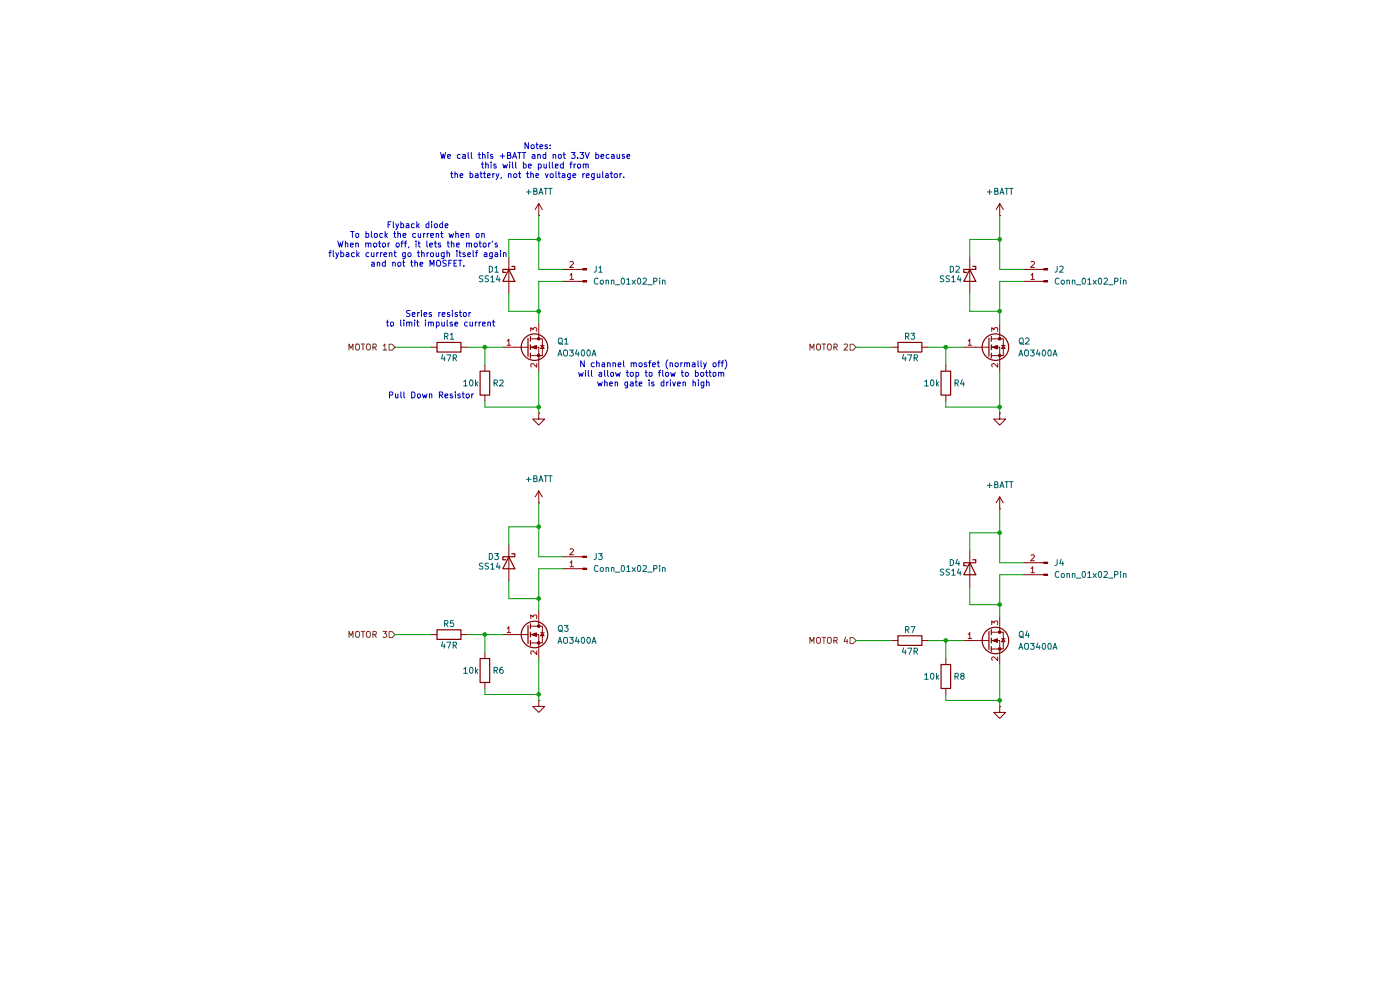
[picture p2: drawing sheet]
(kicad_sch
 (version 20260306)
 (generator "eeschema")
 (generator_version "10.0")
 (paper "A4")
 (title_block
  (title "Motor Schematic")
  (date "2026-10-10")
  (rev "Rev.A")
  (comment 1 "Motor control and pins"))
 (lib_symbols
  (symbol "Connector:Conn_01x02_Pin"
   (pin_names
    (offset 1.016) (hide yes)) (exclude_from_sim no) (in_bom yes) (on_board yes)
   (in_pos_files yes)
   (duplicate_pin_numbers_are_jumpers no)
   (property "Reference" "J" (at 0 2.54 0) (show_name no) (do_not_autoplace no) (effects (font (size 1.27 1.27))))
   (property "Value" "Conn_01x02_Pin" (at 0 -5.08 0) (show_name no) (do_not_autoplace no) (effects (font (size 1.27 1.27))))
   (property "Footprint" "" (at 0 0 0) (show_name no) (do_not_autoplace no) (hide yes) (effects (font (size 1.27 1.27))))
   (property "Datasheet" "" (at 0 0 0) (show_name no) (do_not_autoplace no) (hide yes) (effects (font (size 1.27 1.27))))
   (property "Description" "Generic connector, single row, 01x02, script generated" (at 0 0 0) (show_name no) (do_not_autoplace no) (hide yes) (effects (font (size 1.27 1.27))))
   (property "ki_locked" "" (at 0 0 0) (show_name no) (do_not_autoplace no) (effects (font (size 1.27 1.27))))
   (symbol "Conn_01x02_Pin_1_1"
    (rectangle (start 0.8636 0.127) (end 0 -0.127) (stroke (width 0.1524) (type default)) (fill (type outline)))
    (rectangle (start 0.8636 -2.413) (end 0 -2.667) (stroke (width 0.1524) (type default)) (fill (type outline)))
    (polyline (pts (xy 1.27 0) (xy 0.8636 0)) (stroke (width 0.1524) (type default)) (fill (type none)))
    (polyline (pts (xy 1.27 -2.54) (xy 0.8636 -2.54)) (stroke (width 0.1524) (type default)) (fill (type none)))
    (pin passive line (at 5.08 0 180) (length 3.81) (name "Pin_1" (effects (font (size 1.27 1.27)))) (number "1" (effects (font (size 1.27 1.27)))))
    (pin passive line (at 5.08 -2.54 180) (length 3.81) (name "Pin_2" (effects (font (size 1.27 1.27)))) (number "2" (effects (font (size 1.27 1.27))))))
   (embedded_fonts no))
  (symbol "Device:R"
   (pin_numbers (hide yes))
   (pin_names
    (offset 0)) (exclude_from_sim no) (in_bom yes) (on_board yes)
   (in_pos_files yes)
   (duplicate_pin_numbers_are_jumpers no)
   (property "Reference" "R" (at 2.032 0 90) (show_name no) (do_not_autoplace no) (effects (font (size 1.27 1.27))))
   (property "Value" "R" (at 0 0 90) (show_name no) (do_not_autoplace no) (effects (font (size 1.27 1.27))))
   (property "Footprint" "" (at -1.778 0 90) (show_name no) (do_not_autoplace no) (hide yes) (effects (font (size 1.27 1.27))))
   (property "Datasheet" "" (at 0 0 0) (show_name no) (do_not_autoplace no) (hide yes) (effects (font (size 1.27 1.27))))
   (property "Description" "Resistor" (at 0 0 0) (show_name no) (do_not_autoplace no) (hide yes) (effects (font (size 1.27 1.27))))
   (symbol "R_0_1"
    (rectangle (start -1.016 -2.54) (end 1.016 2.54) (stroke (width 0.254) (type default)) (fill (type none))))
   (symbol "R_1_1"
    (pin passive line (at 0 3.81 270) (length 1.27) (name "" (effects (font (size 1.27 1.27)))) (number "1" (effects (font (size 1.27 1.27)))))
    (pin passive line (at 0 -3.81 90) (length 1.27) (name "" (effects (font (size 1.27 1.27)))) (number "2" (effects (font (size 1.27 1.27))))))
   (embedded_fonts no))
  (symbol "Diode:SS14"
   (pin_numbers (hide yes))
   (pin_names
    (offset 1.016) (hide yes)) (exclude_from_sim no) (in_bom yes) (on_board yes)
   (in_pos_files yes)
   (duplicate_pin_numbers_are_jumpers no)
   (property "Reference" "D" (at 0 2.54 0) (show_name no) (do_not_autoplace no) (effects (font (size 1.27 1.27))))
   (property "Value" "SS14" (at 0 -2.54 0) (show_name no) (do_not_autoplace no) (effects (font (size 1.27 1.27))))
   (property "Footprint" "Diode_SMD:D_SMA" (at 0 -4.445 0) (show_name no) (do_not_autoplace no) (hide yes) (effects (font (size 1.27 1.27))))
   (property "Datasheet" "https://www.vishay.com/docs/88746/ss12.pdf" (at 0 0 0) (show_name no) (do_not_autoplace no) (hide yes) (effects (font (size 1.27 1.27))))
   (property "Description" "40V 1A Schottky Diode, SMA" (at 0 0 0) (show_name no) (do_not_autoplace no) (hide yes) (effects (font (size 1.27 1.27))))
   (symbol "SS14_0_1"
    (polyline (pts (xy -1.905 0.635) (xy -1.905 1.27) (xy -1.27 1.27) (xy -1.27 -1.27) (xy -0.635 -1.27) (xy -0.635 -0.635)) (stroke (width 0.254) (type default)) (fill (type none)))
    (polyline (pts (xy 1.27 1.27) (xy 1.27 -1.27) (xy -1.27 0) (xy 1.27 1.27)) (stroke (width 0.254) (type default)) (fill (type none)))
    (polyline (pts (xy 1.27 0) (xy -1.27 0)) (stroke (width 0) (type default)) (fill (type none))))
   (symbol "SS14_1_1"
    (pin passive line (at -3.81 0 0) (length 2.54) (name "K" (effects (font (size 1.27 1.27)))) (number "1" (effects (font (size 1.27 1.27)))))
    (pin passive line (at 3.81 0 180) (length 2.54) (name "A" (effects (font (size 1.27 1.27)))) (number "2" (effects (font (size 1.27 1.27))))))
   (embedded_fonts no))
  (symbol "Transistor_FET:AO3400A"
   (pin_names
    (offset 0) (hide yes)) (exclude_from_sim no) (in_bom yes) (on_board yes)
   (in_pos_files yes)
   (duplicate_pin_numbers_are_jumpers no)
   (property "Reference" "Q" (at 5.08 1.905 0) (show_name no) (do_not_autoplace no) (effects (font (size 1.27 1.27)) (justify left)))
   (property "Value" "AO3400A" (at 5.08 0 0) (show_name no) (do_not_autoplace no) (effects (font (size 1.27 1.27)) (justify left)))
   (property "Footprint" "Package_TO_SOT_SMD:SOT-23" (at 5.08 -1.905 0) (show_name no) (do_not_autoplace no) (hide yes) (effects (font (size 1.27 1.27)
    (italic yes)) (justify left)))
   (property "Datasheet" "http://www.aosmd.com/pdfs/datasheet/AO3400A.pdf" (at 5.08 -3.81 0) (show_name no) (do_not_autoplace no) (hide yes) (effects (font (size 1.27 1.27)) (justify left)))
   (property "Description" "30V Vds, 5.7A Id, N-Channel MOSFET, SOT-23" (at 0 0 0) (show_name no) (do_not_autoplace no) (hide yes) (effects (font (size 1.27 1.27))))
   (symbol "AO3400A_0_1"
    (polyline (pts (xy 0.254 1.905) (xy 0.254 -1.905)) (stroke (width 0.254) (type default)) (fill (type none)))
    (polyline (pts (xy 0.254 0) (xy -2.54 0)) (stroke (width 0) (type default)) (fill (type none)))
    (polyline (pts (xy 0.762 2.286) (xy 0.762 1.27)) (stroke (width 0.254) (type default)) (fill (type none)))
    (polyline (pts (xy 0.762 0.508) (xy 0.762 -0.508)) (stroke (width 0.254) (type default)) (fill (type none)))
    (polyline (pts (xy 0.762 -1.27) (xy 0.762 -2.286)) (stroke (width 0.254) (type default)) (fill (type none)))
    (polyline (pts (xy 0.762 -1.778) (xy 3.302 -1.778) (xy 3.302 1.778) (xy 0.762 1.778)) (stroke (width 0) (type default)) (fill (type none)))
    (polyline (pts (xy 1.016 0) (xy 2.032 0.381) (xy 2.032 -0.381) (xy 1.016 0)) (stroke (width 0) (type default)) (fill (type outline)))
    (circle (center 1.651 0) (radius 2.794) (stroke (width 0.254) (type default)) (fill (type none)))
    (polyline (pts (xy 2.54 2.54) (xy 2.54 1.778)) (stroke (width 0) (type default)) (fill (type none)))
    (circle (center 2.54 1.778) (radius 0.254) (stroke (width 0) (type default)) (fill (type outline)))
    (circle (center 2.54 -1.778) (radius 0.254) (stroke (width 0) (type default)) (fill (type outline)))
    (polyline (pts (xy 2.54 -2.54) (xy 2.54 0) (xy 0.762 0)) (stroke (width 0) (type default)) (fill (type none)))
    (polyline (pts (xy 2.921 0.381) (xy 3.683 0.381)) (stroke (width 0) (type default)) (fill (type none)))
    (polyline (pts (xy 3.302 0.381) (xy 2.921 -0.254) (xy 3.683 -0.254) (xy 3.302 0.381)) (stroke (width 0) (type default)) (fill (type none))))
   (symbol "AO3400A_1_1"
    (pin input line (at -5.08 0 0) (length 2.54) (name "G" (effects (font (size 1.27 1.27)))) (number "1" (effects (font (size 1.27 1.27)))))
    (pin passive line (at 2.54 -5.08 90) (length 2.54) (name "S" (effects (font (size 1.27 1.27)))) (number "2" (effects (font (size 1.27 1.27)))))
    (pin passive line (at 2.54 5.08 270) (length 2.54) (name "D" (effects (font (size 1.27 1.27)))) (number "3" (effects (font (size 1.27 1.27))))))
   (embedded_fonts no))
  (symbol "power:+BATT"
   (power global)
   (pin_numbers (hide yes))
   (pin_names
    (offset 0) (hide yes)) (exclude_from_sim no) (in_bom yes) (on_board yes)
   (in_pos_files yes)
   (duplicate_pin_numbers_are_jumpers no)
   (property "Reference" "#PWR" (at 0 -3.81 0) (show_name no) (do_not_autoplace no) (hide yes) (effects (font (size 1.27 1.27))))
   (property "Value" "+BATT" (at 0 3.556 0) (show_name no) (do_not_autoplace no) (effects (font (size 1.27 1.27))))
   (property "Footprint" "" (at 0 0 0) (show_name no) (do_not_autoplace no) (hide yes) (effects (font (size 1.27 1.27))))
   (property "Datasheet" "" (at 0 0 0) (show_name no) (do_not_autoplace no) (hide yes) (effects (font (size 1.27 1.27))))
   (property "Description" "Power symbol creates a global label with name \"+BATT\"" (at 0 0 0) (show_name no) (do_not_autoplace no) (hide yes) (effects (font (size 1.27 1.27))))
   (symbol "+BATT_0_1"
    (polyline (pts (xy -0.762 1.27) (xy 0 2.54)) (stroke (width 0) (type default)) (fill (type none)))
    (polyline (pts (xy 0 2.54) (xy 0.762 1.27)) (stroke (width 0) (type default)) (fill (type none)))
    (polyline (pts (xy 0 0) (xy 0 2.54)) (stroke (width 0) (type default)) (fill (type none))))
   (symbol "+BATT_1_1"
    (pin power_in line (at 0 0 90) (length 0) (name "" (effects (font (size 1.27 1.27)))) (number "1" (effects (font (size 1.27 1.27))))))
   (embedded_fonts no))
  (symbol "power:GND"
   (power global)
   (pin_numbers (hide yes))
   (pin_names
    (offset 0) (hide yes)) (exclude_from_sim no) (in_bom yes) (on_board yes)
   (in_pos_files yes)
   (duplicate_pin_numbers_are_jumpers no)
   (property "Reference" "#PWR" (at 0 -6.35 0) (show_name no) (do_not_autoplace no) (hide yes) (effects (font (size 1.27 1.27))))
   (property "Value" "GND" (at 0 -3.81 0) (show_name no) (do_not_autoplace no) (effects (font (size 1.27 1.27))))
   (property "Footprint" "" (at 0 0 0) (show_name no) (do_not_autoplace no) (hide yes) (effects (font (size 1.27 1.27))))
   (property "Datasheet" "" (at 0 0 0) (show_name no) (do_not_autoplace no) (hide yes) (effects (font (size 1.27 1.27))))
   (property "Description" "Power symbol creates a global label with name \"GND\" , ground" (at 0 0 0) (show_name no) (do_not_autoplace no) (hide yes) (effects (font (size 1.27 1.27))))
   (symbol "GND_0_1"
    (polyline (pts (xy 0 0) (xy 0 -1.27) (xy 1.27 -1.27) (xy 0 -2.54) (xy -1.27 -1.27) (xy 0 -1.27)) (stroke (width 0) (type default)) (fill (type none))))
   (symbol "GND_1_1"
    (pin power_in line (at 0 0 270) (length 0) (name "" (effects (font (size 1.27 1.27)))) (number "1" (effects (font (size 1.27 1.27))))))
   (embedded_fonts no)))
 (text "Series resistor \nto limit impulse current\n"
  (exclude_from_sim no)
  (at 93.472 67.818 0)
  (effects (font (size 1.27 1.27))))
 (text "Notes:\nWe call this +BATT and not 3.3V because \nthis will be pulled from \nthe battery, not the voltage regulator."
  (exclude_from_sim no)
  (at 114.046 34.29 0)
  (effects (font (size 1.27 1.27))))
 (text "Flyback diode\nTo block the current when on\nWhen motor off, it lets the motor's\nflyback current go through itself again\nand not the MOSFET."
  (exclude_from_sim no)
  (at 88.646 52.07 0)
  (effects (font (size 1.27 1.27))))
 (text "Pull Down Resistor"
  (exclude_from_sim no)
  (at 91.44 84.074 0)
  (effects (font (size 1.27 1.27))))
 (text "N channel mosfet (normally off)\nwill allow top to flow to bottom \nwhen gate is driven high"
  (exclude_from_sim no)
  (at 138.684 79.502 0)
  (effects (font (size 1.27 1.27))))
 (junction
  (at 212.09 113.03)
  (diameter 0)
  (color 0 0 0 0))
 (junction
  (at 114.3 50.8)
  (diameter 0)
  (color 0 0 0 0))
 (junction
  (at 114.3 86.36)
  (diameter 0)
  (color 0 0 0 0))
 (junction
  (at 114.3 147.32)
  (diameter 0)
  (color 0 0 0 0))
 (junction
  (at 200.66 135.89)
  (diameter 0)
  (color 0 0 0 0))
 (junction
  (at 114.3 127)
  (diameter 0)
  (color 0 0 0 0))
 (junction
  (at 114.3 111.76)
  (diameter 0)
  (color 0 0 0 0))
 (junction
  (at 212.09 50.8)
  (diameter 0)
  (color 0 0 0 0))
 (junction
  (at 212.09 128.27)
  (diameter 0)
  (color 0 0 0 0))
 (junction
  (at 114.3 66.04)
  (diameter 0)
  (color 0 0 0 0))
 (junction
  (at 212.09 66.04)
  (diameter 0)
  (color 0 0 0 0))
 (junction
  (at 200.66 73.66)
  (diameter 0)
  (color 0 0 0 0))
 (junction
  (at 102.87 134.62)
  (diameter 0)
  (color 0 0 0 0))
 (junction
  (at 212.09 86.36)
  (diameter 0)
  (color 0 0 0 0))
 (junction
  (at 212.09 148.59)
  (diameter 0)
  (color 0 0 0 0))
 (junction
  (at 102.87 73.66)
  (diameter 0)
  (color 0 0 0 0))
 (wire
  (pts (xy 212.09 57.15) (xy 212.09 50.8))
  (stroke (width 0) (type default)))
 (wire
  (pts (xy 102.87 134.62) (xy 102.87 138.43))
  (stroke (width 0) (type default)))
 (wire
  (pts (xy 102.87 73.66) (xy 102.87 77.47))
  (stroke (width 0) (type default)))
 (wire
  (pts (xy 114.3 87.63) (xy 114.3 86.36))
  (stroke (width 0) (type default)))
 (wire
  (pts (xy 99.06 134.62) (xy 102.87 134.62))
  (stroke (width 0) (type default)))
 (wire
  (pts (xy 114.3 148.59) (xy 114.3 147.32))
  (stroke (width 0) (type default)))
 (wire
  (pts (xy 205.74 124.46) (xy 205.74 128.27))
  (stroke (width 0) (type default)))
 (wire
  (pts (xy 114.3 111.76) (xy 107.95 111.76))
  (stroke (width 0) (type default)))
 (wire
  (pts (xy 212.09 59.69) (xy 212.09 66.04))
  (stroke (width 0) (type default)))
 (wire
  (pts (xy 205.74 50.8) (xy 205.74 54.61))
  (stroke (width 0) (type default)))
 (wire
  (pts (xy 114.3 50.8) (xy 107.95 50.8))
  (stroke (width 0) (type default)))
 (wire
  (pts (xy 200.66 135.89) (xy 200.66 139.7))
  (stroke (width 0) (type default)))
 (wire
  (pts (xy 212.09 87.63) (xy 212.09 86.36))
  (stroke (width 0) (type default)))
 (wire
  (pts (xy 114.3 127) (xy 114.3 129.54))
  (stroke (width 0) (type default)))
 (wire
  (pts (xy 107.95 123.19) (xy 107.95 127))
  (stroke (width 0) (type default)))
 (wire
  (pts (xy 102.87 147.32) (xy 114.3 147.32))
  (stroke (width 0) (type default)))
 (wire
  (pts (xy 83.82 134.62) (xy 91.44 134.62))
  (stroke (width 0) (type default)))
 (wire
  (pts (xy 119.38 57.15) (xy 114.3 57.15))
  (stroke (width 0) (type default)))
 (wire
  (pts (xy 200.66 85.09) (xy 200.66 86.36))
  (stroke (width 0) (type default)))
 (wire
  (pts (xy 114.3 57.15) (xy 114.3 50.8))
  (stroke (width 0) (type default)))
 (wire
  (pts (xy 114.3 66.04) (xy 114.3 68.58))
  (stroke (width 0) (type default)))
 (wire
  (pts (xy 212.09 121.92) (xy 217.17 121.92))
  (stroke (width 0) (type default)))
 (wire
  (pts (xy 107.95 50.8) (xy 107.95 54.61))
  (stroke (width 0) (type default)))
 (wire
  (pts (xy 181.61 135.89) (xy 189.23 135.89))
  (stroke (width 0) (type default)))
 (wire
  (pts (xy 114.3 78.74) (xy 114.3 86.36))
  (stroke (width 0) (type default)))
 (wire
  (pts (xy 212.09 78.74) (xy 212.09 86.36))
  (stroke (width 0) (type default)))
 (wire
  (pts (xy 212.09 149.86) (xy 212.09 148.59))
  (stroke (width 0) (type default)))
 (wire
  (pts (xy 114.3 120.65) (xy 114.3 127))
  (stroke (width 0) (type default)))
 (wire
  (pts (xy 107.95 62.23) (xy 107.95 66.04))
  (stroke (width 0) (type default)))
 (wire
  (pts (xy 200.66 86.36) (xy 212.09 86.36))
  (stroke (width 0) (type default)))
 (wire
  (pts (xy 114.3 59.69) (xy 114.3 66.04))
  (stroke (width 0) (type default)))
 (wire
  (pts (xy 205.74 66.04) (xy 212.09 66.04))
  (stroke (width 0) (type default)))
 (wire
  (pts (xy 200.66 147.32) (xy 200.66 148.59))
  (stroke (width 0) (type default)))
 (wire
  (pts (xy 200.66 73.66) (xy 200.66 77.47))
  (stroke (width 0) (type default)))
 (wire
  (pts (xy 102.87 85.09) (xy 102.87 86.36))
  (stroke (width 0) (type default)))
 (wire
  (pts (xy 107.95 66.04) (xy 114.3 66.04))
  (stroke (width 0) (type default)))
 (wire
  (pts (xy 114.3 139.7) (xy 114.3 147.32))
  (stroke (width 0) (type default)))
 (wire
  (pts (xy 83.82 73.66) (xy 91.44 73.66))
  (stroke (width 0) (type default)))
 (wire
  (pts (xy 212.09 113.03) (xy 205.74 113.03))
  (stroke (width 0) (type default)))
 (wire
  (pts (xy 205.74 113.03) (xy 205.74 116.84))
  (stroke (width 0) (type default)))
 (wire
  (pts (xy 102.87 86.36) (xy 114.3 86.36))
  (stroke (width 0) (type default)))
 (wire
  (pts (xy 114.3 118.11) (xy 114.3 111.76))
  (stroke (width 0) (type default)))
 (wire
  (pts (xy 200.66 135.89) (xy 204.47 135.89))
  (stroke (width 0) (type default)))
 (wire
  (pts (xy 205.74 62.23) (xy 205.74 66.04))
  (stroke (width 0) (type default)))
 (wire
  (pts (xy 212.09 45.72) (xy 212.09 50.8))
  (stroke (width 0) (type default)))
 (wire
  (pts (xy 196.85 135.89) (xy 200.66 135.89))
  (stroke (width 0) (type default)))
 (wire
  (pts (xy 102.87 146.05) (xy 102.87 147.32))
  (stroke (width 0) (type default)))
 (wire
  (pts (xy 212.09 128.27) (xy 212.09 130.81))
  (stroke (width 0) (type default)))
 (wire
  (pts (xy 212.09 121.92) (xy 212.09 128.27))
  (stroke (width 0) (type default)))
 (wire
  (pts (xy 181.61 73.66) (xy 189.23 73.66))
  (stroke (width 0) (type default)))
 (wire
  (pts (xy 217.17 119.38) (xy 212.09 119.38))
  (stroke (width 0) (type default)))
 (wire
  (pts (xy 205.74 128.27) (xy 212.09 128.27))
  (stroke (width 0) (type default)))
 (wire
  (pts (xy 107.95 127) (xy 114.3 127))
  (stroke (width 0) (type default)))
 (wire
  (pts (xy 107.95 111.76) (xy 107.95 115.57))
  (stroke (width 0) (type default)))
 (wire
  (pts (xy 114.3 106.68) (xy 114.3 111.76))
  (stroke (width 0) (type default)))
 (wire
  (pts (xy 212.09 59.69) (xy 217.17 59.69))
  (stroke (width 0) (type default)))
 (wire
  (pts (xy 217.17 57.15) (xy 212.09 57.15))
  (stroke (width 0) (type default)))
 (wire
  (pts (xy 212.09 50.8) (xy 205.74 50.8))
  (stroke (width 0) (type default)))
 (wire
  (pts (xy 114.3 120.65) (xy 119.38 120.65))
  (stroke (width 0) (type default)))
 (wire
  (pts (xy 114.3 45.72) (xy 114.3 50.8))
  (stroke (width 0) (type default)))
 (wire
  (pts (xy 119.38 118.11) (xy 114.3 118.11))
  (stroke (width 0) (type default)))
 (wire
  (pts (xy 196.85 73.66) (xy 200.66 73.66))
  (stroke (width 0) (type default)))
 (wire
  (pts (xy 200.66 148.59) (xy 212.09 148.59))
  (stroke (width 0) (type default)))
 (wire
  (pts (xy 200.66 73.66) (xy 204.47 73.66))
  (stroke (width 0) (type default)))
 (wire
  (pts (xy 102.87 73.66) (xy 106.68 73.66))
  (stroke (width 0) (type default)))
 (wire
  (pts (xy 114.3 59.69) (xy 119.38 59.69))
  (stroke (width 0) (type default)))
 (wire
  (pts (xy 212.09 119.38) (xy 212.09 113.03))
  (stroke (width 0) (type default)))
 (wire
  (pts (xy 99.06 73.66) (xy 102.87 73.66))
  (stroke (width 0) (type default)))
 (wire
  (pts (xy 102.87 134.62) (xy 106.68 134.62))
  (stroke (width 0) (type default)))
 (wire
  (pts (xy 212.09 140.97) (xy 212.09 148.59))
  (stroke (width 0) (type default)))
 (wire
  (pts (xy 212.09 107.95) (xy 212.09 113.03))
  (stroke (width 0) (type default)))
 (wire
  (pts (xy 212.09 66.04) (xy 212.09 68.58))
  (stroke (width 0) (type default)))
 (hierarchical_label "MOTOR 2"
  (shape input)
  (at 181.61 73.66 180)
  (effects (font (size 1.27 1.27)) (justify right)))
 (hierarchical_label "MOTOR 3"
  (shape input)
  (at 83.82 134.62 180)
  (effects (font (size 1.27 1.27)) (justify right)))
 (hierarchical_label "MOTOR 1"
  (shape input)
  (at 83.82 73.66 180)
  (effects (font (size 1.27 1.27)) (justify right)))
 (hierarchical_label "MOTOR 4"
  (shape input)
  (at 181.61 135.89 180)
  (effects (font (size 1.27 1.27)) (justify right)))
 (symbol
  (lib_id "Transistor_FET:AO3400A")
  (at 111.76 73.66 0)
  (unit 1)
  (body_style 1)
  (exclude_from_sim no)
  (in_bom yes)
  (on_board yes)
  (in_pos_files yes)
  (dnp no)
  (fields_autoplaced yes)
  (property "Reference" "Q1" (at 118.11 72.3899 0) (show_name no) (do_not_autoplace no) (effects (font (size 1.27 1.27)) (justify left)))
  (property "Value" "AO3400A" (at 118.11 74.9299 0) (show_name no) (do_not_autoplace no) (effects (font (size 1.27 1.27)) (justify left)))
  (property "Footprint" "Package_TO_SOT_SMD:SOT-23" (at 116.84 75.565 0) (hide yes) (show_name no) (do_not_autoplace no) (effects (font (size 1.27 1.27)
    (italic yes)) (justify left)))
  (property "Datasheet" "http://www.aosmd.com/pdfs/datasheet/AO3400A.pdf" (at 116.84 77.47 0) (hide yes) (show_name no) (do_not_autoplace no) (effects (font (size 1.27 1.27)) (justify left)))
  (property "Description" "30V Vds, 5.7A Id, N-Channel MOSFET, SOT-23" (at 111.76 73.66 0) (hide yes) (show_name no) (do_not_autoplace no) (effects (font (size 1.27 1.27))))
  (pin "3")
  (pin "1")
  (pin "2"))
 (symbol
  (lib_id "Connector:Conn_01x02_Pin")
  (at 124.46 59.69 180)
  (unit 1)
  (body_style 1)
  (exclude_from_sim no)
  (in_bom yes)
  (on_board yes)
  (in_pos_files yes)
  (dnp no)
  (property "Reference" "J1" (at 125.73 57.15 0) (show_name no) (do_not_autoplace no) (effects (font (size 1.27 1.27)) (justify right)))
  (property "Value" "Conn_01x02_Pin" (at 125.73 59.69 0) (show_name no) (do_not_autoplace no) (effects (font (size 1.27 1.27)) (justify right)))
  (property "Footprint" "Connector_JST:JST_SH_BM02B-SRSS-TB_1x02-1MP_P1.00mm_Vertical" (at 124.46 59.69 0) (hide yes) (show_name no) (do_not_autoplace no) (effects (font (size 1.27 1.27))))
  (property "Datasheet" "" (at 124.46 59.69 0) (hide yes) (show_name no) (do_not_autoplace no) (effects (font (size 1.27 1.27))))
  (property "Description" "Generic connector, single row, 01x02, script generated" (at 124.46 59.69 0) (hide yes) (show_name no) (do_not_autoplace no) (effects (font (size 1.27 1.27))))
  (pin "1")
  (pin "2"))
 (symbol
  (lib_id "Device:R")
  (at 193.04 73.66 90)
  (unit 1)
  (body_style 1)
  (exclude_from_sim no)
  (in_bom yes)
  (on_board yes)
  (in_pos_files yes)
  (dnp no)
  (property "Reference" "R3" (at 193.04 71.374 90) (show_name no) (do_not_autoplace no) (effects (font (size 1.27 1.27))))
  (property "Value" "47R" (at 193.04 75.946 90) (show_name no) (do_not_autoplace no) (effects (font (size 1.27 1.27))))
  (property "Footprint" "" (at 193.04 75.438 90) (hide yes) (show_name no) (do_not_autoplace no) (effects (font (size 1.27 1.27))))
  (property "Datasheet" "" (at 193.04 73.66 0) (hide yes) (show_name no) (do_not_autoplace no) (effects (font (size 1.27 1.27))))
  (property "Description" "Resistor" (at 193.04 73.66 0) (hide yes) (show_name no) (do_not_autoplace no) (effects (font (size 1.27 1.27))))
  (pin "1")
  (pin "2"))
 (symbol
  (lib_id "Device:R")
  (at 200.66 143.51 0)
  (unit 1)
  (body_style 1)
  (exclude_from_sim no)
  (in_bom yes)
  (on_board yes)
  (in_pos_files yes)
  (dnp no)
  (property "Reference" "R8" (at 202.184 143.51 0) (show_name no) (do_not_autoplace no) (effects (font (size 1.27 1.27)) (justify left)))
  (property "Value" "10k" (at 195.834 143.51 0) (show_name no) (do_not_autoplace no) (effects (font (size 1.27 1.27)) (justify left)))
  (property "Footprint" "" (at 198.882 143.51 90) (hide yes) (show_name no) (do_not_autoplace no) (effects (font (size 1.27 1.27))))
  (property "Datasheet" "" (at 200.66 143.51 0) (hide yes) (show_name no) (do_not_autoplace no) (effects (font (size 1.27 1.27))))
  (property "Description" "Resistor" (at 200.66 143.51 0) (hide yes) (show_name no) (do_not_autoplace no) (effects (font (size 1.27 1.27))))
  (pin "1")
  (pin "2"))
 (symbol
  (lib_id "Device:R")
  (at 102.87 81.28 0)
  (unit 1)
  (body_style 1)
  (exclude_from_sim no)
  (in_bom yes)
  (on_board yes)
  (in_pos_files yes)
  (dnp no)
  (property "Reference" "R2" (at 104.394 81.28 0) (show_name no) (do_not_autoplace no) (effects (font (size 1.27 1.27)) (justify left)))
  (property "Value" "10k" (at 98.044 81.28 0) (show_name no) (do_not_autoplace no) (effects (font (size 1.27 1.27)) (justify left)))
  (property "Footprint" "" (at 101.092 81.28 90) (hide yes) (show_name no) (do_not_autoplace no) (effects (font (size 1.27 1.27))))
  (property "Datasheet" "" (at 102.87 81.28 0) (hide yes) (show_name no) (do_not_autoplace no) (effects (font (size 1.27 1.27))))
  (property "Description" "Resistor" (at 102.87 81.28 0) (hide yes) (show_name no) (do_not_autoplace no) (effects (font (size 1.27 1.27))))
  (pin "1")
  (pin "2"))
 (symbol
  (lib_id "Transistor_FET:AO3400A")
  (at 209.55 73.66 0)
  (unit 1)
  (body_style 1)
  (exclude_from_sim no)
  (in_bom yes)
  (on_board yes)
  (in_pos_files yes)
  (dnp no)
  (fields_autoplaced yes)
  (property "Reference" "Q2" (at 215.9 72.3899 0) (show_name no) (do_not_autoplace no) (effects (font (size 1.27 1.27)) (justify left)))
  (property "Value" "AO3400A" (at 215.9 74.9299 0) (show_name no) (do_not_autoplace no) (effects (font (size 1.27 1.27)) (justify left)))
  (property "Footprint" "Package_TO_SOT_SMD:SOT-23" (at 214.63 75.565 0) (hide yes) (show_name no) (do_not_autoplace no) (effects (font (size 1.27 1.27)
    (italic yes)) (justify left)))
  (property "Datasheet" "http://www.aosmd.com/pdfs/datasheet/AO3400A.pdf" (at 214.63 77.47 0) (hide yes) (show_name no) (do_not_autoplace no) (effects (font (size 1.27 1.27)) (justify left)))
  (property "Description" "30V Vds, 5.7A Id, N-Channel MOSFET, SOT-23" (at 209.55 73.66 0) (hide yes) (show_name no) (do_not_autoplace no) (effects (font (size 1.27 1.27))))
  (pin "3")
  (pin "1")
  (pin "2"))
 (symbol
  (lib_id "Diode:SS14")
  (at 107.95 58.42 270)
  (unit 1)
  (body_style 1)
  (exclude_from_sim no)
  (in_bom yes)
  (on_board yes)
  (in_pos_files yes)
  (dnp no)
  (property "Reference" "D1" (at 103.378 57.15 90) (show_name no) (do_not_autoplace no) (effects (font (size 1.27 1.27)) (justify left)))
  (property "Value" "SS14" (at 101.346 59.182 90) (show_name no) (do_not_autoplace no) (effects (font (size 1.27 1.27)) (justify left)))
  (property "Footprint" "Diode_SMD:D_SMA" (at 103.505 58.42 0) (hide yes) (show_name no) (do_not_autoplace no) (effects (font (size 1.27 1.27))))
  (property "Datasheet" "https://www.vishay.com/docs/88746/ss12.pdf" (at 107.95 58.42 0) (hide yes) (show_name no) (do_not_autoplace no) (effects (font (size 1.27 1.27))))
  (property "Description" "40V 1A Schottky Diode, SMA" (at 107.95 58.42 0) (hide yes) (show_name no) (do_not_autoplace no) (effects (font (size 1.27 1.27))))
  (pin "1")
  (pin "2"))
 (symbol
  (lib_id "Connector:Conn_01x02_Pin")
  (at 124.46 120.65 180)
  (unit 1)
  (body_style 1)
  (exclude_from_sim no)
  (in_bom yes)
  (on_board yes)
  (in_pos_files yes)
  (dnp no)
  (property "Reference" "J3" (at 125.73 118.11 0) (show_name no) (do_not_autoplace no) (effects (font (size 1.27 1.27)) (justify right)))
  (property "Value" "Conn_01x02_Pin" (at 125.73 120.65 0) (show_name no) (do_not_autoplace no) (effects (font (size 1.27 1.27)) (justify right)))
  (property "Footprint" "Connector_JST:JST_SH_BM02B-SRSS-TB_1x02-1MP_P1.00mm_Vertical" (at 124.46 120.65 0) (hide yes) (show_name no) (do_not_autoplace no) (effects (font (size 1.27 1.27))))
  (property "Datasheet" "" (at 124.46 120.65 0) (hide yes) (show_name no) (do_not_autoplace no) (effects (font (size 1.27 1.27))))
  (property "Description" "Generic connector, single row, 01x02, script generated" (at 124.46 120.65 0) (hide yes) (show_name no) (do_not_autoplace no) (effects (font (size 1.27 1.27))))
  (pin "1")
  (pin "2"))
 (symbol
  (lib_id "Device:R")
  (at 193.04 135.89 90)
  (unit 1)
  (body_style 1)
  (exclude_from_sim no)
  (in_bom yes)
  (on_board yes)
  (in_pos_files yes)
  (dnp no)
  (property "Reference" "R7" (at 193.04 133.604 90) (show_name no) (do_not_autoplace no) (effects (font (size 1.27 1.27))))
  (property "Value" "47R" (at 193.04 138.176 90) (show_name no) (do_not_autoplace no) (effects (font (size 1.27 1.27))))
  (property "Footprint" "" (at 193.04 137.668 90) (hide yes) (show_name no) (do_not_autoplace no) (effects (font (size 1.27 1.27))))
  (property "Datasheet" "" (at 193.04 135.89 0) (hide yes) (show_name no) (do_not_autoplace no) (effects (font (size 1.27 1.27))))
  (property "Description" "Resistor" (at 193.04 135.89 0) (hide yes) (show_name no) (do_not_autoplace no) (effects (font (size 1.27 1.27))))
  (pin "1")
  (pin "2"))
 (symbol
  (lib_id "Device:R")
  (at 95.25 134.62 90)
  (unit 1)
  (body_style 1)
  (exclude_from_sim no)
  (in_bom yes)
  (on_board yes)
  (in_pos_files yes)
  (dnp no)
  (property "Reference" "R5" (at 95.25 132.334 90) (show_name no) (do_not_autoplace no) (effects (font (size 1.27 1.27))))
  (property "Value" "47R" (at 95.25 136.906 90) (show_name no) (do_not_autoplace no) (effects (font (size 1.27 1.27))))
  (property "Footprint" "" (at 95.25 136.398 90) (hide yes) (show_name no) (do_not_autoplace no) (effects (font (size 1.27 1.27))))
  (property "Datasheet" "" (at 95.25 134.62 0) (hide yes) (show_name no) (do_not_autoplace no) (effects (font (size 1.27 1.27))))
  (property "Description" "Resistor" (at 95.25 134.62 0) (hide yes) (show_name no) (do_not_autoplace no) (effects (font (size 1.27 1.27))))
  (pin "1")
  (pin "2"))
 (symbol
  (lib_id "power:GND")
  (at 114.3 87.63 0)
  (unit 1)
  (body_style 1)
  (exclude_from_sim no)
  (in_bom yes)
  (on_board yes)
  (in_pos_files yes)
  (dnp no)
  (fields_autoplaced yes)
  (property "Reference" "#PWR01" (at 114.3 93.98 0) (hide yes) (show_name no) (do_not_autoplace no) (effects (font (size 1.27 1.27))))
  (property "Value" "GND" (at 114.3 92.71 0) (hide yes) (show_name no) (do_not_autoplace no) (effects (font (size 1.27 1.27))))
  (property "Footprint" "" (at 114.3 87.63 0) (hide yes) (show_name no) (do_not_autoplace no) (effects (font (size 1.27 1.27))))
  (property "Datasheet" "" (at 114.3 87.63 0) (hide yes) (show_name no) (do_not_autoplace no) (effects (font (size 1.27 1.27))))
  (property "Description" "Power symbol creates a global label with name \"GND\" , ground" (at 114.3 87.63 0) (hide yes) (show_name no) (do_not_autoplace no) (effects (font (size 1.27 1.27))))
  (pin "1"))
 (symbol
  (lib_id "Connector:Conn_01x02_Pin")
  (at 222.25 121.92 180)
  (unit 1)
  (body_style 1)
  (exclude_from_sim no)
  (in_bom yes)
  (on_board yes)
  (in_pos_files yes)
  (dnp no)
  (property "Reference" "J4" (at 223.52 119.38 0) (show_name no) (do_not_autoplace no) (effects (font (size 1.27 1.27)) (justify right)))
  (property "Value" "Conn_01x02_Pin" (at 223.52 121.92 0) (show_name no) (do_not_autoplace no) (effects (font (size 1.27 1.27)) (justify right)))
  (property "Footprint" "Connector_JST:JST_SH_BM02B-SRSS-TB_1x02-1MP_P1.00mm_Vertical" (at 222.25 121.92 0) (hide yes) (show_name no) (do_not_autoplace no) (effects (font (size 1.27 1.27))))
  (property "Datasheet" "" (at 222.25 121.92 0) (hide yes) (show_name no) (do_not_autoplace no) (effects (font (size 1.27 1.27))))
  (property "Description" "Generic connector, single row, 01x02, script generated" (at 222.25 121.92 0) (hide yes) (show_name no) (do_not_autoplace no) (effects (font (size 1.27 1.27))))
  (pin "1")
  (pin "2"))
 (symbol
  (lib_id "power:GND")
  (at 114.3 148.59 0)
  (unit 1)
  (body_style 1)
  (exclude_from_sim no)
  (in_bom yes)
  (on_board yes)
  (in_pos_files yes)
  (dnp no)
  (fields_autoplaced yes)
  (property "Reference" "#PWR06" (at 114.3 154.94 0) (hide yes) (show_name no) (do_not_autoplace no) (effects (font (size 1.27 1.27))))
  (property "Value" "GND" (at 114.3 153.67 0) (hide yes) (show_name no) (do_not_autoplace no) (effects (font (size 1.27 1.27))))
  (property "Footprint" "" (at 114.3 148.59 0) (hide yes) (show_name no) (do_not_autoplace no) (effects (font (size 1.27 1.27))))
  (property "Datasheet" "" (at 114.3 148.59 0) (hide yes) (show_name no) (do_not_autoplace no) (effects (font (size 1.27 1.27))))
  (property "Description" "Power symbol creates a global label with name \"GND\" , ground" (at 114.3 148.59 0) (hide yes) (show_name no) (do_not_autoplace no) (effects (font (size 1.27 1.27))))
  (pin "1"))
 (symbol
  (lib_id "Device:R")
  (at 102.87 142.24 0)
  (unit 1)
  (body_style 1)
  (exclude_from_sim no)
  (in_bom yes)
  (on_board yes)
  (in_pos_files yes)
  (dnp no)
  (property "Reference" "R6" (at 104.394 142.24 0) (show_name no) (do_not_autoplace no) (effects (font (size 1.27 1.27)) (justify left)))
  (property "Value" "10k" (at 98.044 142.24 0) (show_name no) (do_not_autoplace no) (effects (font (size 1.27 1.27)) (justify left)))
  (property "Footprint" "" (at 101.092 142.24 90) (hide yes) (show_name no) (do_not_autoplace no) (effects (font (size 1.27 1.27))))
  (property "Datasheet" "" (at 102.87 142.24 0) (hide yes) (show_name no) (do_not_autoplace no) (effects (font (size 1.27 1.27))))
  (property "Description" "Resistor" (at 102.87 142.24 0) (hide yes) (show_name no) (do_not_autoplace no) (effects (font (size 1.27 1.27))))
  (pin "1")
  (pin "2"))
 (symbol
  (lib_id "power:GND")
  (at 212.09 87.63 0)
  (unit 1)
  (body_style 1)
  (exclude_from_sim no)
  (in_bom yes)
  (on_board yes)
  (in_pos_files yes)
  (dnp no)
  (fields_autoplaced yes)
  (property "Reference" "#PWR04" (at 212.09 93.98 0) (hide yes) (show_name no) (do_not_autoplace no) (effects (font (size 1.27 1.27))))
  (property "Value" "GND" (at 212.09 92.71 0) (hide yes) (show_name no) (do_not_autoplace no) (effects (font (size 1.27 1.27))))
  (property "Footprint" "" (at 212.09 87.63 0) (hide yes) (show_name no) (do_not_autoplace no) (effects (font (size 1.27 1.27))))
  (property "Datasheet" "" (at 212.09 87.63 0) (hide yes) (show_name no) (do_not_autoplace no) (effects (font (size 1.27 1.27))))
  (property "Description" "Power symbol creates a global label with name \"GND\" , ground" (at 212.09 87.63 0) (hide yes) (show_name no) (do_not_autoplace no) (effects (font (size 1.27 1.27))))
  (pin "1"))
 (symbol
  (lib_id "Diode:SS14")
  (at 205.74 120.65 270)
  (unit 1)
  (body_style 1)
  (exclude_from_sim no)
  (in_bom yes)
  (on_board yes)
  (in_pos_files yes)
  (dnp no)
  (property "Reference" "D4" (at 201.168 119.38 90) (show_name no) (do_not_autoplace no) (effects (font (size 1.27 1.27)) (justify left)))
  (property "Value" "SS14" (at 199.136 121.412 90) (show_name no) (do_not_autoplace no) (effects (font (size 1.27 1.27)) (justify left)))
  (property "Footprint" "Diode_SMD:D_SMA" (at 201.295 120.65 0) (hide yes) (show_name no) (do_not_autoplace no) (effects (font (size 1.27 1.27))))
  (property "Datasheet" "https://www.vishay.com/docs/88746/ss12.pdf" (at 205.74 120.65 0) (hide yes) (show_name no) (do_not_autoplace no) (effects (font (size 1.27 1.27))))
  (property "Description" "40V 1A Schottky Diode, SMA" (at 205.74 120.65 0) (hide yes) (show_name no) (do_not_autoplace no) (effects (font (size 1.27 1.27))))
  (pin "1")
  (pin "2"))
 (symbol
  (lib_id "Diode:SS14")
  (at 107.95 119.38 270)
  (unit 1)
  (body_style 1)
  (exclude_from_sim no)
  (in_bom yes)
  (on_board yes)
  (in_pos_files yes)
  (dnp no)
  (property "Reference" "D3" (at 103.378 118.11 90) (show_name no) (do_not_autoplace no) (effects (font (size 1.27 1.27)) (justify left)))
  (property "Value" "SS14" (at 101.346 120.142 90) (show_name no) (do_not_autoplace no) (effects (font (size 1.27 1.27)) (justify left)))
  (property "Footprint" "Diode_SMD:D_SMA" (at 103.505 119.38 0) (hide yes) (show_name no) (do_not_autoplace no) (effects (font (size 1.27 1.27))))
  (property "Datasheet" "https://www.vishay.com/docs/88746/ss12.pdf" (at 107.95 119.38 0) (hide yes) (show_name no) (do_not_autoplace no) (effects (font (size 1.27 1.27))))
  (property "Description" "40V 1A Schottky Diode, SMA" (at 107.95 119.38 0) (hide yes) (show_name no) (do_not_autoplace no) (effects (font (size 1.27 1.27))))
  (pin "1")
  (pin "2"))
 (symbol
  (lib_id "Connector:Conn_01x02_Pin")
  (at 222.25 59.69 180)
  (unit 1)
  (body_style 1)
  (exclude_from_sim no)
  (in_bom yes)
  (on_board yes)
  (in_pos_files yes)
  (dnp no)
  (property "Reference" "J2" (at 223.52 57.15 0) (show_name no) (do_not_autoplace no) (effects (font (size 1.27 1.27)) (justify right)))
  (property "Value" "Conn_01x02_Pin" (at 223.52 59.69 0) (show_name no) (do_not_autoplace no) (effects (font (size 1.27 1.27)) (justify right)))
  (property "Footprint" "Connector_JST:JST_SH_BM02B-SRSS-TB_1x02-1MP_P1.00mm_Vertical" (at 222.25 59.69 0) (hide yes) (show_name no) (do_not_autoplace no) (effects (font (size 1.27 1.27))))
  (property "Datasheet" "" (at 222.25 59.69 0) (hide yes) (show_name no) (do_not_autoplace no) (effects (font (size 1.27 1.27))))
  (property "Description" "Generic connector, single row, 01x02, script generated" (at 222.25 59.69 0) (hide yes) (show_name no) (do_not_autoplace no) (effects (font (size 1.27 1.27))))
  (pin "1")
  (pin "2"))
 (symbol
  (lib_id "Transistor_FET:AO3400A")
  (at 209.55 135.89 0)
  (unit 1)
  (body_style 1)
  (exclude_from_sim no)
  (in_bom yes)
  (on_board yes)
  (in_pos_files yes)
  (dnp no)
  (fields_autoplaced yes)
  (property "Reference" "Q4" (at 215.9 134.6199 0) (show_name no) (do_not_autoplace no) (effects (font (size 1.27 1.27)) (justify left)))
  (property "Value" "AO3400A" (at 215.9 137.1599 0) (show_name no) (do_not_autoplace no) (effects (font (size 1.27 1.27)) (justify left)))
  (property "Footprint" "Package_TO_SOT_SMD:SOT-23" (at 214.63 137.795 0) (hide yes) (show_name no) (do_not_autoplace no) (effects (font (size 1.27 1.27)
    (italic yes)) (justify left)))
  (property "Datasheet" "http://www.aosmd.com/pdfs/datasheet/AO3400A.pdf" (at 214.63 139.7 0) (hide yes) (show_name no) (do_not_autoplace no) (effects (font (size 1.27 1.27)) (justify left)))
  (property "Description" "30V Vds, 5.7A Id, N-Channel MOSFET, SOT-23" (at 209.55 135.89 0) (hide yes) (show_name no) (do_not_autoplace no) (effects (font (size 1.27 1.27))))
  (pin "3")
  (pin "1")
  (pin "2"))
 (symbol
  (lib_id "Device:R")
  (at 200.66 81.28 0)
  (unit 1)
  (body_style 1)
  (exclude_from_sim no)
  (in_bom yes)
  (on_board yes)
  (in_pos_files yes)
  (dnp no)
  (property "Reference" "R4" (at 202.184 81.28 0) (show_name no) (do_not_autoplace no) (effects (font (size 1.27 1.27)) (justify left)))
  (property "Value" "10k" (at 195.834 81.28 0) (show_name no) (do_not_autoplace no) (effects (font (size 1.27 1.27)) (justify left)))
  (property "Footprint" "" (at 198.882 81.28 90) (hide yes) (show_name no) (do_not_autoplace no) (effects (font (size 1.27 1.27))))
  (property "Datasheet" "" (at 200.66 81.28 0) (hide yes) (show_name no) (do_not_autoplace no) (effects (font (size 1.27 1.27))))
  (property "Description" "Resistor" (at 200.66 81.28 0) (hide yes) (show_name no) (do_not_autoplace no) (effects (font (size 1.27 1.27))))
  (pin "1")
  (pin "2"))
 (symbol
  (lib_id "Device:R")
  (at 95.25 73.66 90)
  (unit 1)
  (body_style 1)
  (exclude_from_sim no)
  (in_bom yes)
  (on_board yes)
  (in_pos_files yes)
  (dnp no)
  (property "Reference" "R1" (at 95.25 71.374 90) (show_name no) (do_not_autoplace no) (effects (font (size 1.27 1.27))))
  (property "Value" "47R" (at 95.25 75.946 90) (show_name no) (do_not_autoplace no) (effects (font (size 1.27 1.27))))
  (property "Footprint" "Connector_JST:JST_SH_BM02B-SRSS-TB_1x02-1MP_P1.00mm_Vertical" (at 95.25 75.438 90) (hide yes) (show_name no) (do_not_autoplace no) (effects (font (size 1.27 1.27))))
  (property "Datasheet" "" (at 95.25 73.66 0) (hide yes) (show_name no) (do_not_autoplace no) (effects (font (size 1.27 1.27))))
  (property "Description" "Resistor" (at 95.25 73.66 0) (hide yes) (show_name no) (do_not_autoplace no) (effects (font (size 1.27 1.27))))
  (pin "1")
  (pin "2"))
 (symbol
  (lib_id "power:+BATT")
  (at 212.09 45.72 0)
  (unit 1)
  (body_style 1)
  (exclude_from_sim no)
  (in_bom yes)
  (on_board yes)
  (in_pos_files yes)
  (dnp no)
  (fields_autoplaced yes)
  (property "Reference" "#PWR03" (at 212.09 49.53 0) (hide yes) (show_name no) (do_not_autoplace no) (effects (font (size 1.27 1.27))))
  (property "Value" "+BATT" (at 212.09 40.64 0) (show_name no) (do_not_autoplace no) (effects (font (size 1.27 1.27))))
  (property "Footprint" "" (at 212.09 45.72 0) (hide yes) (show_name no) (do_not_autoplace no) (effects (font (size 1.27 1.27))))
  (property "Datasheet" "" (at 212.09 45.72 0) (hide yes) (show_name no) (do_not_autoplace no) (effects (font (size 1.27 1.27))))
  (property "Description" "Power symbol creates a global label with name \"+BATT\"" (at 212.09 45.72 0) (hide yes) (show_name no) (do_not_autoplace no) (effects (font (size 1.27 1.27))))
  (pin "1"))
 (symbol
  (lib_id "power:+BATT")
  (at 114.3 45.72 0)
  (unit 1)
  (body_style 1)
  (exclude_from_sim no)
  (in_bom yes)
  (on_board yes)
  (in_pos_files yes)
  (dnp no)
  (fields_autoplaced yes)
  (property "Reference" "#PWR02" (at 114.3 49.53 0) (hide yes) (show_name no) (do_not_autoplace no) (effects (font (size 1.27 1.27))))
  (property "Value" "+BATT" (at 114.3 40.64 0) (show_name no) (do_not_autoplace no) (effects (font (size 1.27 1.27))))
  (property "Footprint" "" (at 114.3 45.72 0) (hide yes) (show_name no) (do_not_autoplace no) (effects (font (size 1.27 1.27))))
  (property "Datasheet" "" (at 114.3 45.72 0) (hide yes) (show_name no) (do_not_autoplace no) (effects (font (size 1.27 1.27))))
  (property "Description" "Power symbol creates a global label with name \"+BATT\"" (at 114.3 45.72 0) (hide yes) (show_name no) (do_not_autoplace no) (effects (font (size 1.27 1.27))))
  (pin "1"))
 (symbol
  (lib_id "power:+BATT")
  (at 114.3 106.68 0)
  (unit 1)
  (body_style 1)
  (exclude_from_sim no)
  (in_bom yes)
  (on_board yes)
  (in_pos_files yes)
  (dnp no)
  (fields_autoplaced yes)
  (property "Reference" "#PWR05" (at 114.3 110.49 0) (hide yes) (show_name no) (do_not_autoplace no) (effects (font (size 1.27 1.27))))
  (property "Value" "+BATT" (at 114.3 101.6 0) (show_name no) (do_not_autoplace no) (effects (font (size 1.27 1.27))))
  (property "Footprint" "" (at 114.3 106.68 0) (hide yes) (show_name no) (do_not_autoplace no) (effects (font (size 1.27 1.27))))
  (property "Datasheet" "" (at 114.3 106.68 0) (hide yes) (show_name no) (do_not_autoplace no) (effects (font (size 1.27 1.27))))
  (property "Description" "Power symbol creates a global label with name \"+BATT\"" (at 114.3 106.68 0) (hide yes) (show_name no) (do_not_autoplace no) (effects (font (size 1.27 1.27))))
  (pin "1"))
 (symbol
  (lib_id "Diode:SS14")
  (at 205.74 58.42 270)
  (unit 1)
  (body_style 1)
  (exclude_from_sim no)
  (in_bom yes)
  (on_board yes)
  (in_pos_files yes)
  (dnp no)
  (property "Reference" "D2" (at 201.168 57.15 90) (show_name no) (do_not_autoplace no) (effects (font (size 1.27 1.27)) (justify left)))
  (property "Value" "SS14" (at 199.136 59.182 90) (show_name no) (do_not_autoplace no) (effects (font (size 1.27 1.27)) (justify left)))
  (property "Footprint" "Diode_SMD:D_SMA" (at 201.295 58.42 0) (hide yes) (show_name no) (do_not_autoplace no) (effects (font (size 1.27 1.27))))
  (property "Datasheet" "https://www.vishay.com/docs/88746/ss12.pdf" (at 205.74 58.42 0) (hide yes) (show_name no) (do_not_autoplace no) (effects (font (size 1.27 1.27))))
  (property "Description" "40V 1A Schottky Diode, SMA" (at 205.74 58.42 0) (hide yes) (show_name no) (do_not_autoplace no) (effects (font (size 1.27 1.27))))
  (pin "1")
  (pin "2"))
 (symbol
  (lib_id "power:GND")
  (at 212.09 149.86 0)
  (unit 1)
  (body_style 1)
  (exclude_from_sim no)
  (in_bom yes)
  (on_board yes)
  (in_pos_files yes)
  (dnp no)
  (fields_autoplaced yes)
  (property "Reference" "#PWR08" (at 212.09 156.21 0) (hide yes) (show_name no) (do_not_autoplace no) (effects (font (size 1.27 1.27))))
  (property "Value" "GND" (at 212.09 154.94 0) (hide yes) (show_name no) (do_not_autoplace no) (effects (font (size 1.27 1.27))))
  (property "Footprint" "" (at 212.09 149.86 0) (hide yes) (show_name no) (do_not_autoplace no) (effects (font (size 1.27 1.27))))
  (property "Datasheet" "" (at 212.09 149.86 0) (hide yes) (show_name no) (do_not_autoplace no) (effects (font (size 1.27 1.27))))
  (property "Description" "Power symbol creates a global label with name \"GND\" , ground" (at 212.09 149.86 0) (hide yes) (show_name no) (do_not_autoplace no) (effects (font (size 1.27 1.27))))
  (pin "1"))
 (symbol
  (lib_id "Transistor_FET:AO3400A")
  (at 111.76 134.62 0)
  (unit 1)
  (body_style 1)
  (exclude_from_sim no)
  (in_bom yes)
  (on_board yes)
  (in_pos_files yes)
  (dnp no)
  (fields_autoplaced yes)
  (property "Reference" "Q3" (at 118.11 133.3499 0) (show_name no) (do_not_autoplace no) (effects (font (size 1.27 1.27)) (justify left)))
  (property "Value" "AO3400A" (at 118.11 135.8899 0) (show_name no) (do_not_autoplace no) (effects (font (size 1.27 1.27)) (justify left)))
  (property "Footprint" "Package_TO_SOT_SMD:SOT-23" (at 116.84 136.525 0) (hide yes) (show_name no) (do_not_autoplace no) (effects (font (size 1.27 1.27)
    (italic yes)) (justify left)))
  (property "Datasheet" "http://www.aosmd.com/pdfs/datasheet/AO3400A.pdf" (at 116.84 138.43 0) (hide yes) (show_name no) (do_not_autoplace no) (effects (font (size 1.27 1.27)) (justify left)))
  (property "Description" "30V Vds, 5.7A Id, N-Channel MOSFET, SOT-23" (at 111.76 134.62 0) (hide yes) (show_name no) (do_not_autoplace no) (effects (font (size 1.27 1.27))))
  (pin "3")
  (pin "1")
  (pin "2"))
 (symbol
  (lib_id "power:+BATT")
  (at 212.09 107.95 0)
  (unit 1)
  (body_style 1)
  (exclude_from_sim no)
  (in_bom yes)
  (on_board yes)
  (in_pos_files yes)
  (dnp no)
  (fields_autoplaced yes)
  (property "Reference" "#PWR07" (at 212.09 111.76 0) (hide yes) (show_name no) (do_not_autoplace no) (effects (font (size 1.27 1.27))))
  (property "Value" "+BATT" (at 212.09 102.87 0) (show_name no) (do_not_autoplace no) (effects (font (size 1.27 1.27))))
  (property "Footprint" "" (at 212.09 107.95 0) (hide yes) (show_name no) (do_not_autoplace no) (effects (font (size 1.27 1.27))))
  (property "Datasheet" "" (at 212.09 107.95 0) (hide yes) (show_name no) (do_not_autoplace no) (effects (font (size 1.27 1.27))))
  (property "Description" "Power symbol creates a global label with name \"+BATT\"" (at 212.09 107.95 0) (hide yes) (show_name no) (do_not_autoplace no) (effects (font (size 1.27 1.27))))
  (pin "1")))
